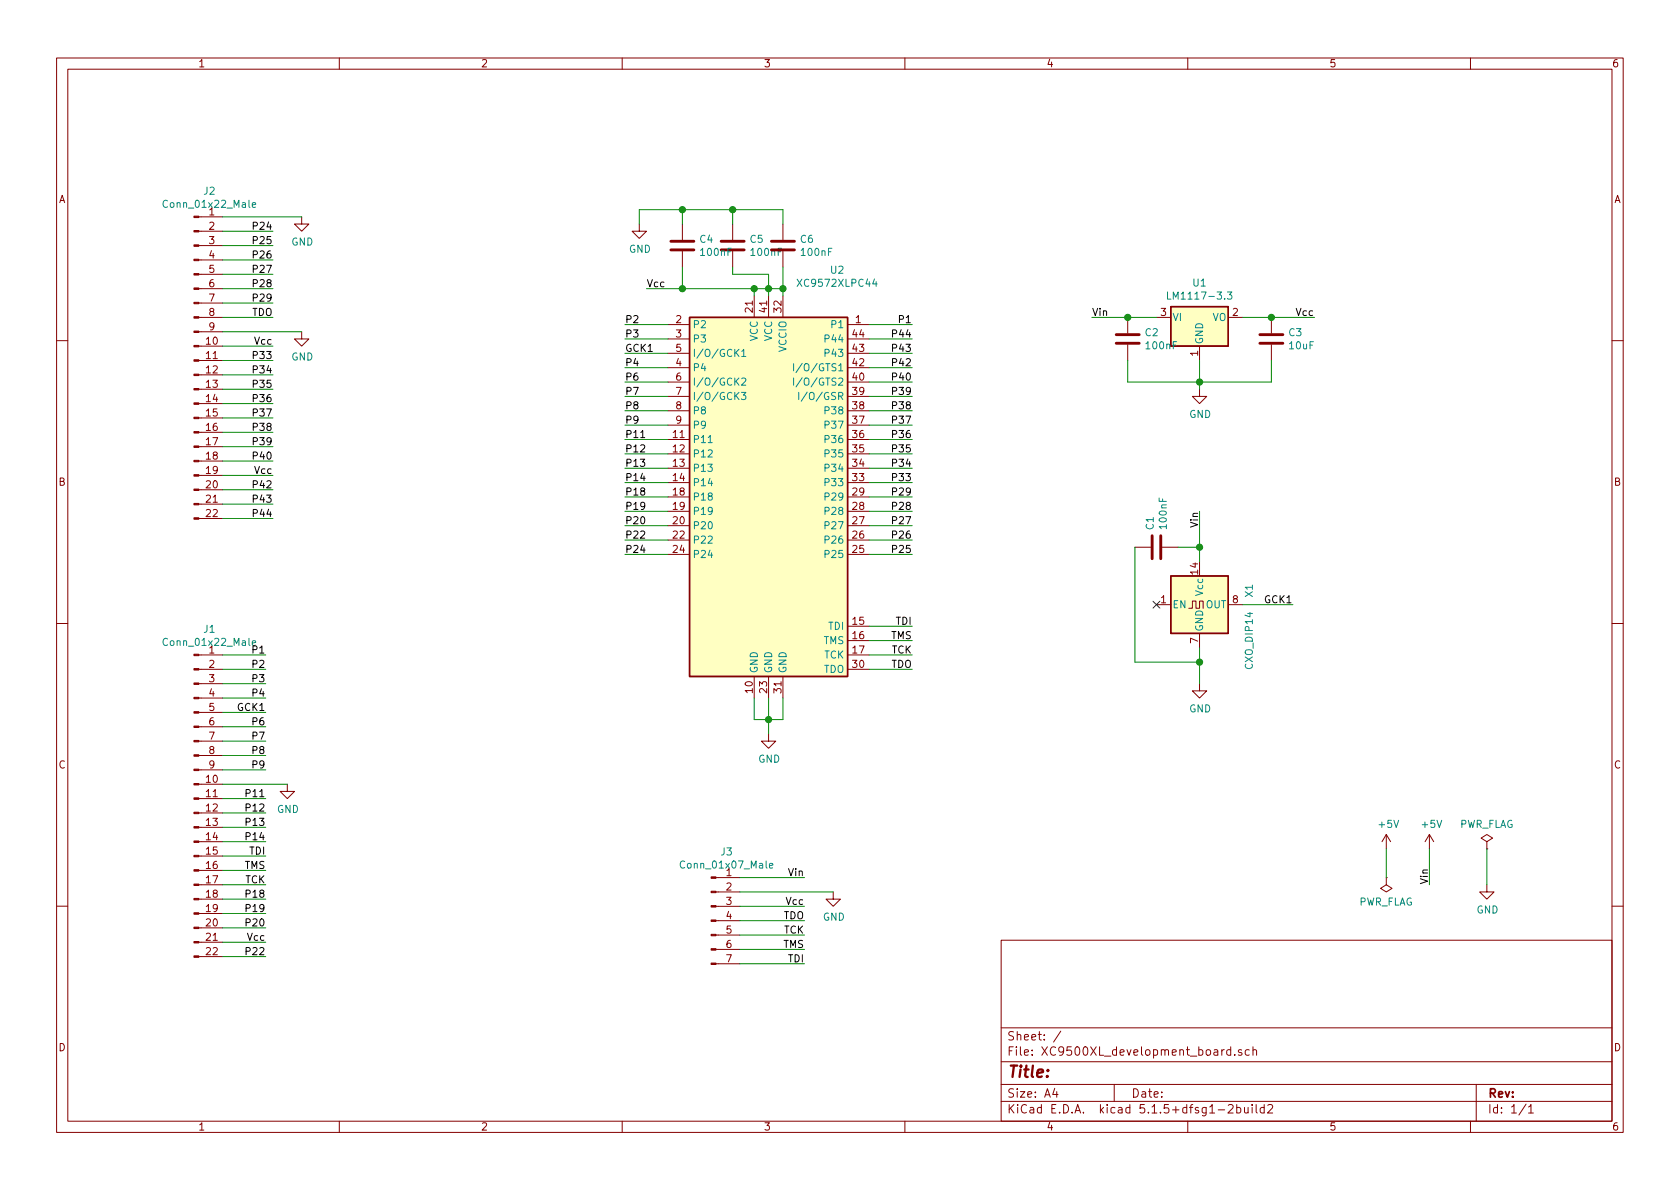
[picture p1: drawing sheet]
EESchema Schematic File Version 4
EELAYER 30 0
EELAYER END
$Descr A4 11693 8268
encoding utf-8
Sheet 1 1
Title ""
Date ""
Rev ""
Comp ""
Comment1 ""
Comment2 ""
Comment3 ""
Comment4 ""
$EndDescr
$Comp
L Device:C C2
U 1 1
P 7850 2350
F 0 "C2" H 7965 2396 50  0000 L CNN
F 1 "100nF" H 7965 2305 50  0000 L CNN
F 2 "" H 7888 2200 50  0001 C CNN
F 3 "~" H 7850 2350 50  0001 C CNN
	1    7850 2350
	1    0    0    -1  
$EndComp
$Comp
L Regulator_Linear:LM1117-3.3 U1
U 1 1
P 8350 2200
F 0 "U1" H 8350 2442 50  0000 C CNN
F 1 "LM1117-3.3" H 8350 2351 50  0000 C CNN
F 2 "" H 8350 2200 50  0001 C CNN
F 3 "http://www.ti.com/lit/ds/symlink/lm1117.pdf" H 8350 2200 50  0001 C CNN
	1    8350 2200
	1    0    0    -1  
$EndComp
$Comp
L Oscillator:CXO_DIP14 X1
U 1 1
P 8350 4200
F 0 "X1" V 8694 4246 50  0000 L CNN
F 1 "CXO_DIP14" V 8694 4155 50  0000 R CNN
F 2 "Oscillator:Oscillator_DIP-14" H 8800 3850 50  0001 C CNN
F 3 "http://cdn-reichelt.de/documents/datenblatt/B400/OSZI.pdf" H 8250 4200 50  0001 C CNN
	1    8350 4200
	1    0    0    -1  
$EndComp
$Comp
L Connector:Conn_01x22_Male J1
U 1 1
P 1350 5550
F 0 "J1" H 1458 6731 50  0000 C CNN
F 1 "Conn_01x22_Male" H 1458 6640 50  0000 C CNN
F 2 "" H 1350 5550 50  0001 C CNN
F 3 "~" H 1350 5550 50  0001 C CNN
	1    1350 5550
	1    0    0    -1  
$EndComp
$Comp
L Connector:Conn_01x22_Male J2
U 1 1
P 1350 2500
F 0 "J2" H 1458 3681 50  0000 C CNN
F 1 "Conn_01x22_Male" H 1458 3590 50  0000 C CNN
F 2 "" H 1350 2500 50  0001 C CNN
F 3 "~" H 1350 2500 50  0001 C CNN
	1    1350 2500
	1    0    0    -1  
$EndComp
$Comp
L Device:C C4
U 1 1
P 4750 1700
F 0 "C4" H 4865 1746 50  0000 L CNN
F 1 "100nF" H 4865 1655 50  0000 L CNN
F 2 "" H 4788 1550 50  0001 C CNN
F 3 "~" H 4750 1700 50  0001 C CNN
	1    4750 1700
	1    0    0    -1  
$EndComp
$Comp
L Device:C C5
U 1 1
P 5100 1700
F 0 "C5" H 5215 1746 50  0000 L CNN
F 1 "100nF" H 5215 1655 50  0000 L CNN
F 2 "" H 5138 1550 50  0001 C CNN
F 3 "~" H 5100 1700 50  0001 C CNN
	1    5100 1700
	1    0    0    -1  
$EndComp
$Comp
L Device:C C6
U 1 1
P 5450 1700
F 0 "C6" H 5565 1746 50  0000 L CNN
F 1 "100nF" H 5565 1655 50  0000 L CNN
F 2 "" H 5488 1550 50  0001 C CNN
F 3 "~" H 5450 1700 50  0001 C CNN
	1    5450 1700
	1    0    0    -1  
$EndComp
$Comp
L Device:C C1
U 1 1
P 8050 3800
F 0 "C1" H 8165 3846 50  0000 L CNN
F 1 "100nF" H 8165 3755 50  0000 L CNN
F 2 "" H 8088 3650 50  0001 C CNN
F 3 "~" H 8050 3800 50  0001 C CNN
	1    8050 3800
	0    -1   -1   0   
$EndComp
$Comp
L Device:C C3
U 1 1
P 8850 2350
F 0 "C3" H 8965 2396 50  0000 L CNN
F 1 "10uF" H 8965 2305 50  0000 L CNN
F 2 "" H 8888 2200 50  0001 C CNN
F 3 "~" H 8850 2350 50  0001 C CNN
	1    8850 2350
	1    0    0    -1  
$EndComp
$Comp
L Connector:Conn_01x07_Male J3
U 1 1
P 4950 6400
F 0 "J3" H 5058 6881 50  0000 C CNN
F 1 "Conn_01x07_Male" H 5058 6790 50  0000 C CNN
F 2 "" H 4950 6400 50  0001 C CNN
F 3 "~" H 4950 6400 50  0001 C CNN
	1    4950 6400
	1    0    0    -1  
$EndComp
$Comp
L power:GND #PWR0101
U 1 1
P 8350 2700
F 0 "#PWR0101" H 8350 2450 50  0001 C CNN
F 1 "GND" H 8355 2527 50  0000 C CNN
F 2 "" H 8350 2700 50  0001 C CNN
F 3 "" H 8350 2700 50  0001 C CNN
	1    8350 2700
	1    0    0    -1  
$EndComp
Wire Wire Line
	8350 2700 8350 2650
Wire Wire Line
	7600 2200 7850 2200
Wire Wire Line
	7850 2200 8050 2200
Connection ~ 7850 2200
Wire Wire Line
	7850 2500 7850 2650
Wire Wire Line
	7850 2650 8350 2650
Connection ~ 8350 2650
Wire Wire Line
	8350 2650 8350 2500
Wire Wire Line
	8850 2500 8850 2650
Wire Wire Line
	8850 2650 8350 2650
Wire Wire Line
	8650 2200 8850 2200
Wire Wire Line
	9150 2200 8850 2200
Connection ~ 8850 2200
$Comp
L power:GND #PWR0102
U 1 1
P 5350 5100
F 0 "#PWR0102" H 5350 4850 50  0001 C CNN
F 1 "GND" H 5355 4927 50  0000 C CNN
F 2 "" H 5350 5100 50  0001 C CNN
F 3 "" H 5350 5100 50  0001 C CNN
	1    5350 5100
	1    0    0    -1  
$EndComp
$Comp
L power:GND #PWR0103
U 1 1
P 8350 4750
F 0 "#PWR0103" H 8350 4500 50  0001 C CNN
F 1 "GND" H 8355 4577 50  0000 C CNN
F 2 "" H 8350 4750 50  0001 C CNN
F 3 "" H 8350 4750 50  0001 C CNN
	1    8350 4750
	1    0    0    -1  
$EndComp
Text Label 7600 2200 0    50   ~ 0
Vin
Text Label 9150 2200 2    50   ~ 0
Vcc
Text Label 6350 2250 2    50   ~ 0
P1
Text Label 6350 2350 2    50   ~ 0
P44
Text Label 6350 2450 2    50   ~ 0
P43
Text Label 6350 2550 2    50   ~ 0
P42
Text Label 6350 2650 2    50   ~ 0
P40
Text Label 6350 2750 2    50   ~ 0
P39
Text Label 6350 2850 2    50   ~ 0
P38
Text Label 6350 2950 2    50   ~ 0
P37
Text Label 6350 3050 2    50   ~ 0
P36
Text Label 6350 3150 2    50   ~ 0
P35
Text Label 6350 3250 2    50   ~ 0
P34
Text Label 6350 3350 2    50   ~ 0
P33
Text Label 6350 3450 2    50   ~ 0
P29
Text Label 6350 3550 2    50   ~ 0
P28
Text Label 6350 3650 2    50   ~ 0
P27
Text Label 6350 3750 2    50   ~ 0
P26
Text Label 4350 2250 0    50   ~ 0
P2
Text Label 4350 2350 0    50   ~ 0
P3
Text Label 4350 2450 0    50   ~ 0
GCK1
Text Label 4350 2550 0    50   ~ 0
P4
Text Label 4350 2650 0    50   ~ 0
P6
Text Label 4350 2750 0    50   ~ 0
P7
Text Label 4350 2850 0    50   ~ 0
P8
Text Label 4350 2950 0    50   ~ 0
P9
Text Label 4350 3050 0    50   ~ 0
P11
Text Label 4350 3150 0    50   ~ 0
P12
Text Label 4350 3250 0    50   ~ 0
P13
Text Label 4350 3350 0    50   ~ 0
P14
Text Label 4350 3450 0    50   ~ 0
P18
Text Label 4350 3550 0    50   ~ 0
P19
Text Label 4350 3650 0    50   ~ 0
P20
Text Label 4350 3750 0    50   ~ 0
P22
Text Label 4350 3850 0    50   ~ 0
P24
Wire Wire Line
	6050 2250 6350 2250
Wire Wire Line
	6050 2350 6350 2350
Wire Wire Line
	6350 2450 6050 2450
Wire Wire Line
	6050 2550 6350 2550
Wire Wire Line
	6350 2650 6050 2650
Wire Wire Line
	6050 2750 6350 2750
Wire Wire Line
	6350 2850 6050 2850
Wire Wire Line
	6050 2950 6350 2950
Wire Wire Line
	6350 3050 6050 3050
Wire Wire Line
	6050 3150 6350 3150
Wire Wire Line
	6350 3250 6050 3250
Wire Wire Line
	6050 3350 6350 3350
Wire Wire Line
	6350 3450 6050 3450
Wire Wire Line
	6050 3550 6350 3550
Wire Wire Line
	6350 3650 6050 3650
Wire Wire Line
	6050 3750 6350 3750
Text Label 6350 3850 2    50   ~ 0
P25
Wire Wire Line
	6350 3850 6050 3850
Wire Wire Line
	4650 3850 4350 3850
Wire Wire Line
	4350 3750 4650 3750
Wire Wire Line
	4650 3650 4350 3650
Wire Wire Line
	4350 3550 4650 3550
Wire Wire Line
	4650 3450 4350 3450
Wire Wire Line
	4350 3350 4650 3350
Wire Wire Line
	4650 3250 4350 3250
Wire Wire Line
	4350 3150 4650 3150
Wire Wire Line
	4650 3050 4350 3050
Wire Wire Line
	4350 2950 4650 2950
Wire Wire Line
	4650 2850 4350 2850
Wire Wire Line
	4350 2750 4650 2750
Wire Wire Line
	4650 2650 4350 2650
Wire Wire Line
	4350 2550 4650 2550
Wire Wire Line
	4650 2450 4350 2450
Wire Wire Line
	4350 2350 4650 2350
Wire Wire Line
	4650 2250 4350 2250
Text Label 6350 4350 2    50   ~ 0
TDI
Text Label 6350 4450 2    50   ~ 0
TMS
Text Label 6350 4550 2    50   ~ 0
TCK
Text Label 6350 4650 2    50   ~ 0
TDO
Wire Wire Line
	6350 4350 6050 4350
Wire Wire Line
	6050 4450 6350 4450
Wire Wire Line
	6350 4550 6050 4550
Wire Wire Line
	6050 4650 6350 4650
Text Label 5600 6100 2    50   ~ 0
Vin
Text Label 5600 6300 2    50   ~ 0
Vcc
Text Label 5600 6700 2    50   ~ 0
TDI
Text Label 5600 6600 2    50   ~ 0
TMS
Text Label 5600 6400 2    50   ~ 0
TDO
Text Label 5600 6500 2    50   ~ 0
TCK
$Comp
L power:GND #PWR0104
U 1 1
P 5800 6200
F 0 "#PWR0104" H 5800 5950 50  0001 C CNN
F 1 "GND" H 5805 6027 50  0000 C CNN
F 2 "" H 5800 6200 50  0001 C CNN
F 3 "" H 5800 6200 50  0001 C CNN
	1    5800 6200
	1    0    0    -1  
$EndComp
Wire Wire Line
	5800 6200 5150 6200
Wire Wire Line
	5150 6100 5600 6100
Wire Wire Line
	5600 6300 5150 6300
Text Label 1850 5950 2    50   ~ 0
TDI
Text Label 1850 6050 2    50   ~ 0
TMS
Text Label 1850 6150 2    50   ~ 0
TCK
Text Label 1850 4550 2    50   ~ 0
P1
Text Label 1850 4650 2    50   ~ 0
P2
Text Label 1850 4750 2    50   ~ 0
P3
Text Label 1850 4850 2    50   ~ 0
P4
Text Label 1850 4950 2    50   ~ 0
GCK1
Text Label 1850 5050 2    50   ~ 0
P6
Text Label 1850 5150 2    50   ~ 0
P7
Text Label 1850 5250 2    50   ~ 0
P8
Text Label 1850 5350 2    50   ~ 0
P9
Text Label 1850 5550 2    50   ~ 0
P11
Text Label 1850 5650 2    50   ~ 0
P12
Text Label 1850 5750 2    50   ~ 0
P13
Text Label 1850 5850 2    50   ~ 0
P14
Text Label 1850 6250 2    50   ~ 0
P18
Text Label 1850 6350 2    50   ~ 0
P19
Text Label 1850 6450 2    50   ~ 0
P20
Text Label 1850 6550 2    50   ~ 0
Vcc
Text Label 1850 6650 2    50   ~ 0
P22
$Comp
L power:GND #PWR0105
U 1 1
P 2000 5450
F 0 "#PWR0105" H 2000 5200 50  0001 C CNN
F 1 "GND" H 2005 5277 50  0000 C CNN
F 2 "" H 2000 5450 50  0001 C CNN
F 3 "" H 2000 5450 50  0001 C CNN
	1    2000 5450
	1    0    0    -1  
$EndComp
Wire Wire Line
	1850 4550 1550 4550
Wire Wire Line
	1550 4650 1850 4650
Wire Wire Line
	1850 4750 1550 4750
Wire Wire Line
	1550 4850 1850 4850
Wire Wire Line
	1850 4950 1550 4950
Wire Wire Line
	1550 5050 1850 5050
Wire Wire Line
	1850 5150 1550 5150
Wire Wire Line
	1550 5250 1850 5250
Wire Wire Line
	1850 5350 1550 5350
Wire Wire Line
	1550 5450 2000 5450
Wire Wire Line
	1850 5550 1550 5550
Wire Wire Line
	1550 5650 1850 5650
Wire Wire Line
	1850 5750 1550 5750
Wire Wire Line
	1550 5850 1850 5850
Wire Wire Line
	1850 5950 1550 5950
Wire Wire Line
	1550 6050 1850 6050
Wire Wire Line
	1850 6150 1550 6150
Wire Wire Line
	1550 6250 1850 6250
Wire Wire Line
	1850 6350 1550 6350
Wire Wire Line
	1550 6450 1850 6450
Wire Wire Line
	1850 6550 1550 6550
Wire Wire Line
	1550 6650 1850 6650
Text Label 1900 1600 2    50   ~ 0
P24
Text Label 1900 1700 2    50   ~ 0
P25
Text Label 1900 1800 2    50   ~ 0
P26
Text Label 1900 1900 2    50   ~ 0
P27
Text Label 1900 2000 2    50   ~ 0
P28
Text Label 1900 2100 2    50   ~ 0
P29
Text Label 1900 2200 2    50   ~ 0
TDO
Text Label 1900 2400 2    50   ~ 0
Vcc
Text Label 1900 2500 2    50   ~ 0
P33
Text Label 1900 2600 2    50   ~ 0
P34
Text Label 1900 2700 2    50   ~ 0
P35
Text Label 1900 2800 2    50   ~ 0
P36
Text Label 1900 2900 2    50   ~ 0
P37
Text Label 1900 3000 2    50   ~ 0
P38
Text Label 1900 3100 2    50   ~ 0
P39
Text Label 1900 3200 2    50   ~ 0
P40
Text Label 1900 3300 2    50   ~ 0
Vcc
Text Label 1900 3400 2    50   ~ 0
P42
Text Label 1900 3500 2    50   ~ 0
P43
Text Label 1900 3600 2    50   ~ 0
P44
$Comp
L power:GND #PWR0106
U 1 1
P 2100 1500
F 0 "#PWR0106" H 2100 1250 50  0001 C CNN
F 1 "GND" H 2105 1327 50  0000 C CNN
F 2 "" H 2100 1500 50  0001 C CNN
F 3 "" H 2100 1500 50  0001 C CNN
	1    2100 1500
	1    0    0    -1  
$EndComp
$Comp
L power:GND #PWR0107
U 1 1
P 2100 2300
F 0 "#PWR0107" H 2100 2050 50  0001 C CNN
F 1 "GND" H 2105 2127 50  0000 C CNN
F 2 "" H 2100 2300 50  0001 C CNN
F 3 "" H 2100 2300 50  0001 C CNN
	1    2100 2300
	1    0    0    -1  
$EndComp
Wire Wire Line
	1550 1500 2100 1500
Wire Wire Line
	1900 1600 1550 1600
Wire Wire Line
	1550 1700 1900 1700
Wire Wire Line
	1900 1800 1550 1800
Wire Wire Line
	1550 1900 1900 1900
Wire Wire Line
	1550 2000 1900 2000
Wire Wire Line
	1900 2100 1550 2100
Wire Wire Line
	1550 2200 1900 2200
Wire Wire Line
	2100 2300 1550 2300
Wire Wire Line
	1550 2400 1900 2400
Wire Wire Line
	1900 2500 1550 2500
Wire Wire Line
	1550 2600 1900 2600
Wire Wire Line
	1900 2700 1550 2700
Wire Wire Line
	1550 2800 1900 2800
Wire Wire Line
	1900 2900 1550 2900
Wire Wire Line
	1550 3000 1900 3000
Wire Wire Line
	1900 3100 1550 3100
Wire Wire Line
	1550 3200 1900 3200
Wire Wire Line
	1900 3300 1550 3300
Wire Wire Line
	1550 3400 1900 3400
Wire Wire Line
	1900 3500 1550 3500
Wire Wire Line
	1550 3600 1900 3600
NoConn ~ 8050 4200
Text Label 9000 4200 2    50   ~ 0
GCK1
Wire Wire Line
	9000 4200 8650 4200
$Comp
L xc9572xlpc44:XC9572XLPC44 U2
U 1 1
P 5350 3450
F 0 "U2" H 5828 5031 50  0000 C CNN
F 1 "XC9572XLPC44" H 5828 4940 50  0000 C CNN
F 2 "Package_LCC:PLCC-44" H 5350 3450 50  0001 C CNN
F 3 "xilinx/xc9572xl.pdf" H 5350 3450 50  0001 C CNN
	1    5350 3450
	1    0    0    -1  
$EndComp
Wire Wire Line
	5450 2050 5450 2000
Wire Wire Line
	5350 2050 5350 2000
Wire Wire Line
	5350 1900 5100 1900
Wire Wire Line
	5100 1900 5100 1850
Wire Wire Line
	5250 2050 5250 2000
Wire Wire Line
	5250 2000 4750 2000
Wire Wire Line
	4750 2000 4750 1850
Wire Wire Line
	5350 4850 5350 5000
Wire Wire Line
	5450 4850 5450 5000
Wire Wire Line
	5450 5000 5350 5000
Connection ~ 5350 5000
Wire Wire Line
	5350 5000 5350 5100
Wire Wire Line
	5250 4850 5250 5000
Wire Wire Line
	5250 5000 5350 5000
Wire Wire Line
	8350 4750 8350 4600
Text Label 8350 3550 3    50   ~ 0
Vin
Wire Wire Line
	8350 3550 8350 3800
Wire Wire Line
	8200 3800 8350 3800
Connection ~ 8350 3800
Wire Wire Line
	8350 3800 8350 3900
Wire Wire Line
	7900 3800 7900 4600
Wire Wire Line
	7900 4600 8350 4600
Connection ~ 8350 4600
Wire Wire Line
	8350 4600 8350 4500
Text Label 4500 2000 0    50   ~ 0
Vcc
Wire Wire Line
	4500 2000 4750 2000
Connection ~ 4750 2000
Wire Wire Line
	5250 2000 5350 2000
Connection ~ 5250 2000
Connection ~ 5350 2000
Wire Wire Line
	5350 2000 5350 1900
Wire Wire Line
	5350 2000 5450 2000
Connection ~ 5450 2000
Wire Wire Line
	5450 2000 5450 1850
$Comp
L power:GND #PWR0108
U 1 1
P 4450 1550
F 0 "#PWR0108" H 4450 1300 50  0001 C CNN
F 1 "GND" H 4455 1377 50  0000 C CNN
F 2 "" H 4450 1550 50  0001 C CNN
F 3 "" H 4450 1550 50  0001 C CNN
	1    4450 1550
	1    0    0    -1  
$EndComp
Wire Wire Line
	4450 1550 4450 1450
Wire Wire Line
	4450 1450 4750 1450
Wire Wire Line
	4750 1450 4750 1550
Wire Wire Line
	4750 1450 5100 1450
Wire Wire Line
	5100 1450 5100 1550
Connection ~ 4750 1450
Wire Wire Line
	5100 1450 5450 1450
Wire Wire Line
	5450 1450 5450 1550
Connection ~ 5100 1450
$Comp
L power:GND #PWR0109
U 1 1
P 10350 6150
F 0 "#PWR0109" H 10350 5900 50  0001 C CNN
F 1 "GND" H 10355 5977 50  0000 C CNN
F 2 "" H 10350 6150 50  0001 C CNN
F 3 "" H 10350 6150 50  0001 C CNN
	1    10350 6150
	1    0    0    -1  
$EndComp
$Comp
L power:+5V #PWR0110
U 1 1
P 9950 5900
F 0 "#PWR0110" H 9950 5750 50  0001 C CNN
F 1 "+5V" H 9965 6073 50  0000 C CNN
F 2 "" H 9950 5900 50  0001 C CNN
F 3 "" H 9950 5900 50  0001 C CNN
	1    9950 5900
	1    0    0    -1  
$EndComp
Text Label 9950 6150 1    50   ~ 0
Vin
Wire Wire Line
	9950 6150 9950 5900
$Comp
L power:PWR_FLAG #FLG0101
U 1 1
P 10350 5900
F 0 "#FLG0101" H 10350 5975 50  0001 C CNN
F 1 "PWR_FLAG" H 10350 6073 50  0000 C CNN
F 2 "" H 10350 5900 50  0001 C CNN
F 3 "~" H 10350 5900 50  0001 C CNN
	1    10350 5900
	1    0    0    -1  
$EndComp
Wire Wire Line
	10350 5900 10350 6150
$Comp
L power:+5V #PWR0111
U 1 1
P 9650 5900
F 0 "#PWR0111" H 9650 5750 50  0001 C CNN
F 1 "+5V" H 9665 6073 50  0000 C CNN
F 2 "" H 9650 5900 50  0001 C CNN
F 3 "" H 9650 5900 50  0001 C CNN
	1    9650 5900
	1    0    0    -1  
$EndComp
$Comp
L power:PWR_FLAG #FLG0102
U 1 1
P 9650 6100
F 0 "#FLG0102" H 9650 6175 50  0001 C CNN
F 1 "PWR_FLAG" H 9650 6273 50  0000 C CNN
F 2 "" H 9650 6100 50  0001 C CNN
F 3 "~" H 9650 6100 50  0001 C CNN
	1    9650 6100
	-1   0    0    1   
$EndComp
Wire Wire Line
	9650 6100 9650 5900
Wire Wire Line
	5150 6400 5600 6400
Wire Wire Line
	5600 6500 5150 6500
Wire Wire Line
	5150 6600 5600 6600
Wire Wire Line
	5600 6700 5150 6700
$EndSCHEMATC
